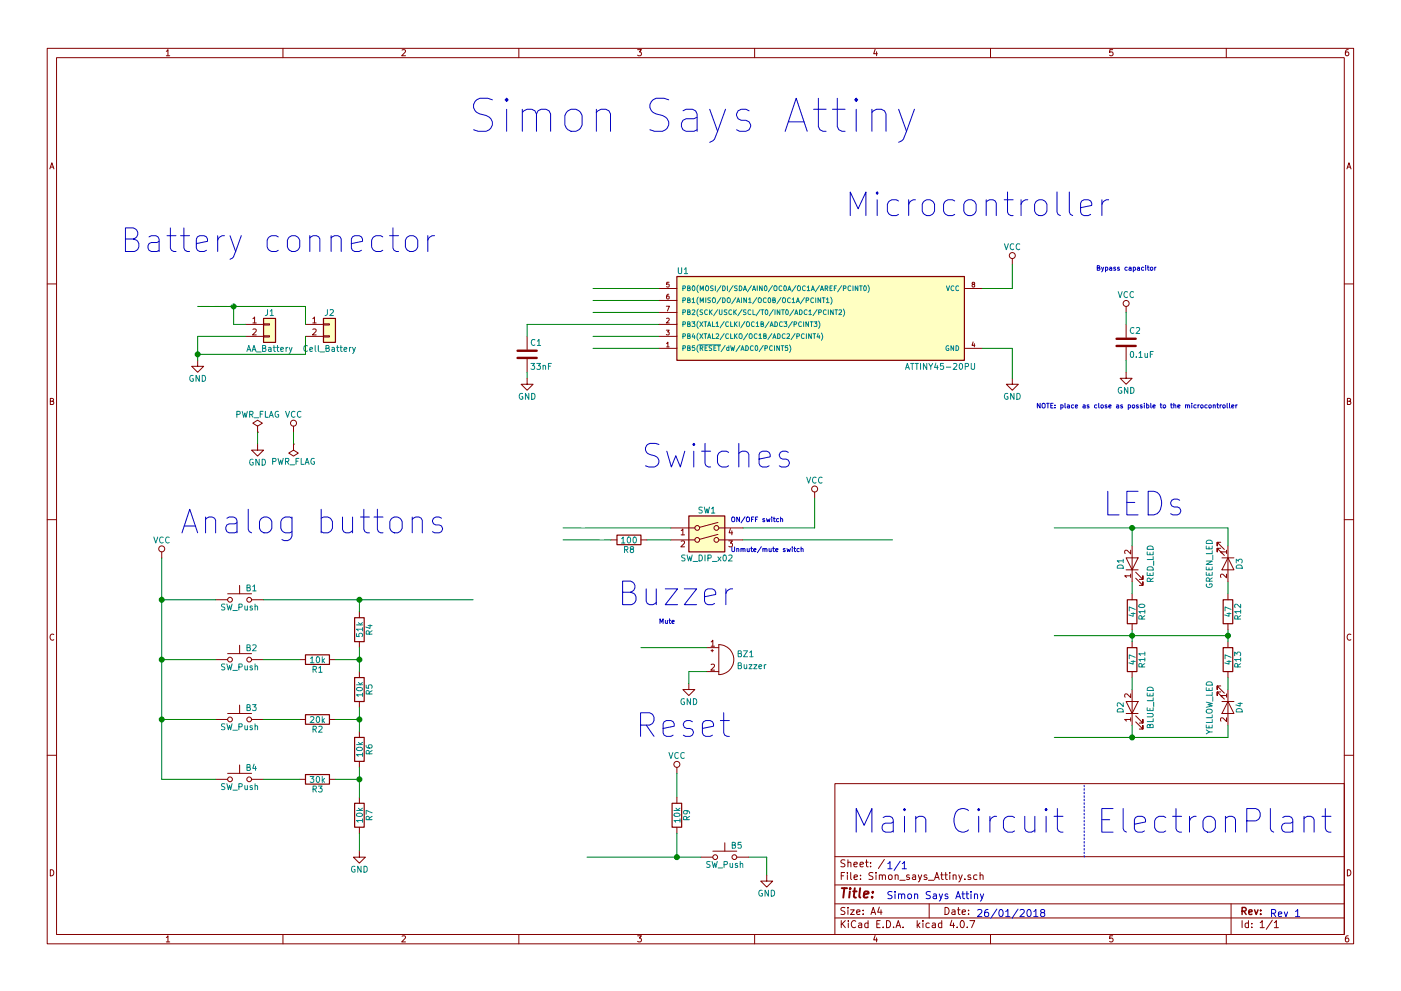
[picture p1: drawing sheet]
EESchema Schematic File Version 2
LIBS:power
LIBS:device
LIBS:switches
LIBS:relays
LIBS:motors
LIBS:transistors
LIBS:conn
LIBS:linear
LIBS:regul
LIBS:74xx
LIBS:cmos4000
LIBS:adc-dac
LIBS:memory
LIBS:xilinx
LIBS:microcontrollers
LIBS:dsp
LIBS:microchip
LIBS:analog_switches
LIBS:motorola
LIBS:texas
LIBS:intel
LIBS:audio
LIBS:interface
LIBS:digital-audio
LIBS:philips
LIBS:display
LIBS:cypress
LIBS:siliconi
LIBS:opto
LIBS:atmel
LIBS:contrib
LIBS:valves
LIBS:Simon_says_Attiny-cache
EELAYER 25 0
EELAYER END
$Descr A4 11693 8268
encoding utf-8
Sheet 1 1
Title ""
Date ""
Rev ""
Comp ""
Comment1 ""
Comment2 ""
Comment3 ""
Comment4 ""
$EndDescr
Text Notes 7400 7500 0    60   ~ 0
Simon Says Attiny\n
Text Notes 8150 7650 0    60   ~ 0
26/01/2018
Text Notes 10600 7650 0    60   ~ 0
Rev 1
Text Notes 7400 7250 0    60   ~ 0
1/1
Text Notes 9150 6950 0    197  ~ 0
ElectronPlant
Text Notes 7100 6950 0    197  ~ 0
Main Circuit
$Comp
L ATTINY45-20PU U1
U 1 1
P 6850 2650
F 0 "U1" H 5700 3050 50  0000 C CNN
F 1 "ATTINY45-20PU" H 7850 2250 50  0000 C CNN
F 2 "Housings_DIP:DIP-8_W7.62mm" H 7850 2650 50  0001 C CIN
F 3 "" H 6850 2650 50  0001 C CNN
	1    6850 2650
	1    0    0    -1  
$EndComp
Text Notes 7050 1800 0    197  ~ 0
Microcontroller
$Comp
L GND #PWR01
U 1 1
P 8450 3150
F 0 "#PWR01" H 8450 2900 50  0001 C CNN
F 1 "GND" H 8450 3000 50  0000 C CNN
F 2 "" H 8450 3150 50  0001 C CNN
F 3 "" H 8450 3150 50  0001 C CNN
	1    8450 3150
	1    0    0    -1  
$EndComp
$Comp
L VCC #PWR02
U 1 1
P 8450 2200
F 0 "#PWR02" H 8450 2050 50  0001 C CNN
F 1 "VCC" H 8450 2350 50  0000 C CNN
F 2 "" H 8450 2200 50  0001 C CNN
F 3 "" H 8450 2200 50  0001 C CNN
	1    8450 2200
	1    0    0    -1  
$EndComp
Text Label 5000 2800 0    39   ~ 0
SPEAKER_R
Text Label 5000 2700 0    39   ~ 0
BUTTONS
Text Label 5000 2900 0    39   ~ 0
N_RESET
Text Label 5000 2600 0    39   ~ 0
LED1
Text Label 5000 2500 0    39   ~ 0
LED2
Text Label 5000 2400 0    39   ~ 0
LED3
Text Notes 9150 2250 0    39   ~ 0
Bypass capacitor
$Comp
L C C2
U 1 1
P 9400 2850
F 0 "C2" H 9425 2950 50  0000 L CNN
F 1 "0.1uF" H 9425 2750 50  0000 L CNN
F 2 "Capacitors_SMD:C_0805_HandSoldering" H 9438 2700 50  0001 C CNN
F 3 "" H 9400 2850 50  0001 C CNN
	1    9400 2850
	1    0    0    -1  
$EndComp
$Comp
L VCC #PWR03
U 1 1
P 9400 2600
F 0 "#PWR03" H 9400 2450 50  0001 C CNN
F 1 "VCC" H 9400 2750 50  0000 C CNN
F 2 "" H 9400 2600 50  0001 C CNN
F 3 "" H 9400 2600 50  0001 C CNN
	1    9400 2600
	1    0    0    -1  
$EndComp
$Comp
L GND #PWR04
U 1 1
P 9400 3100
F 0 "#PWR04" H 9400 2850 50  0001 C CNN
F 1 "GND" H 9400 2950 50  0000 C CNN
F 2 "" H 9400 3100 50  0001 C CNN
F 3 "" H 9400 3100 50  0001 C CNN
	1    9400 3100
	1    0    0    -1  
$EndComp
Text Notes 8650 3400 0    39   ~ 0
NOTE: place as close as possible to the microcontroller
$Comp
L GND #PWR05
U 1 1
P 5750 5700
F 0 "#PWR05" H 5750 5450 50  0001 C CNN
F 1 "GND" H 5750 5550 50  0000 C CNN
F 2 "" H 5750 5700 50  0001 C CNN
F 3 "" H 5750 5700 50  0001 C CNN
	1    5750 5700
	1    0    0    -1  
$EndComp
$Comp
L Buzzer BZ1
U 1 1
P 6000 5500
F 0 "BZ1" H 6150 5550 50  0000 L CNN
F 1 "Buzzer" H 6150 5450 50  0000 L CNN
F 2 "Buzzers_Beepers:Buzzer_12x9.5RM7.6" V 5975 5600 50  0001 C CNN
F 3 "" V 5975 5600 50  0001 C CNN
	1    6000 5500
	1    0    0    -1  
$EndComp
Text Label 5400 5400 0    39   ~ 0
SPEAKER
Text Notes 5150 5050 0    197  ~ 0
Buzzer
$Comp
L SW_Push B1
U 1 1
P 2000 5000
F 0 "B1" H 2050 5100 50  0000 L CNN
F 1 "SW_Push" H 2000 4940 50  0000 C CNN
F 2 "Buttons_Switches_THT:SW_PUSH_6mm" H 2000 5200 50  0001 C CNN
F 3 "" H 2000 5200 50  0001 C CNN
	1    2000 5000
	1    0    0    -1  
$EndComp
$Comp
L SW_Push B2
U 1 1
P 2000 5500
F 0 "B2" H 2050 5600 50  0000 L CNN
F 1 "SW_Push" H 2000 5440 50  0000 C CNN
F 2 "Buttons_Switches_THT:SW_PUSH_6mm" H 2000 5700 50  0001 C CNN
F 3 "" H 2000 5700 50  0001 C CNN
	1    2000 5500
	1    0    0    -1  
$EndComp
$Comp
L SW_Push B3
U 1 1
P 2000 6000
F 0 "B3" H 2050 6100 50  0000 L CNN
F 1 "SW_Push" H 2000 5940 50  0000 C CNN
F 2 "Buttons_Switches_THT:SW_PUSH_6mm" H 2000 6200 50  0001 C CNN
F 3 "" H 2000 6200 50  0001 C CNN
	1    2000 6000
	1    0    0    -1  
$EndComp
$Comp
L SW_Push B4
U 1 1
P 2000 6500
F 0 "B4" H 2050 6600 50  0000 L CNN
F 1 "SW_Push" H 2000 6440 50  0000 C CNN
F 2 "Buttons_Switches_THT:SW_PUSH_6mm" H 2000 6700 50  0001 C CNN
F 3 "" H 2000 6700 50  0001 C CNN
	1    2000 6500
	1    0    0    -1  
$EndComp
$Comp
L R R1
U 1 1
P 2650 5500
F 0 "R1" V 2730 5500 50  0000 C CNN
F 1 "10k" V 2650 5500 50  0000 C CNN
F 2 "Resistors_SMD:R_0805_HandSoldering" V 2580 5500 50  0001 C CNN
F 3 "" H 2650 5500 50  0001 C CNN
	1    2650 5500
	0    1    1    0   
$EndComp
$Comp
L R R2
U 1 1
P 2650 6000
F 0 "R2" V 2730 6000 50  0000 C CNN
F 1 "20k" V 2650 6000 50  0000 C CNN
F 2 "Resistors_SMD:R_0805_HandSoldering" V 2580 6000 50  0001 C CNN
F 3 "" H 2650 6000 50  0001 C CNN
	1    2650 6000
	0    1    1    0   
$EndComp
$Comp
L R R3
U 1 1
P 2650 6500
F 0 "R3" V 2730 6500 50  0000 C CNN
F 1 "30k" V 2650 6500 50  0000 C CNN
F 2 "Resistors_SMD:R_0805_HandSoldering" V 2580 6500 50  0001 C CNN
F 3 "" H 2650 6500 50  0001 C CNN
	1    2650 6500
	0    1    1    0   
$EndComp
$Comp
L R R4
U 1 1
P 3000 5250
F 0 "R4" V 3080 5250 50  0000 C CNN
F 1 "51k" V 3000 5250 50  0000 C CNN
F 2 "Resistors_SMD:R_0805_HandSoldering" V 2930 5250 50  0001 C CNN
F 3 "" H 3000 5250 50  0001 C CNN
	1    3000 5250
	1    0    0    -1  
$EndComp
$Comp
L R R5
U 1 1
P 3000 5750
F 0 "R5" V 3080 5750 50  0000 C CNN
F 1 "10k" V 3000 5750 50  0000 C CNN
F 2 "Resistors_SMD:R_0805_HandSoldering" V 2930 5750 50  0001 C CNN
F 3 "" H 3000 5750 50  0001 C CNN
	1    3000 5750
	1    0    0    -1  
$EndComp
$Comp
L R R6
U 1 1
P 3000 6250
F 0 "R6" V 3080 6250 50  0000 C CNN
F 1 "10k" V 3000 6250 50  0000 C CNN
F 2 "Resistors_SMD:R_0805_HandSoldering" V 2930 6250 50  0001 C CNN
F 3 "" H 3000 6250 50  0001 C CNN
	1    3000 6250
	1    0    0    -1  
$EndComp
$Comp
L R R7
U 1 1
P 3000 6800
F 0 "R7" V 3080 6800 50  0000 C CNN
F 1 "10k" V 3000 6800 50  0000 C CNN
F 2 "Resistors_SMD:R_0805_HandSoldering" V 2930 6800 50  0001 C CNN
F 3 "" H 3000 6800 50  0001 C CNN
	1    3000 6800
	1    0    0    -1  
$EndComp
$Comp
L GND #PWR06
U 1 1
P 3000 7100
F 0 "#PWR06" H 3000 6850 50  0001 C CNN
F 1 "GND" H 3000 6950 50  0000 C CNN
F 2 "" H 3000 7100 50  0001 C CNN
F 3 "" H 3000 7100 50  0001 C CNN
	1    3000 7100
	1    0    0    -1  
$EndComp
$Comp
L VCC #PWR07
U 1 1
P 1350 4650
F 0 "#PWR07" H 1350 4500 50  0001 C CNN
F 1 "VCC" H 1350 4800 50  0000 C CNN
F 2 "" H 1350 4650 50  0001 C CNN
F 3 "" H 1350 4650 50  0001 C CNN
	1    1350 4650
	1    0    0    -1  
$EndComp
Text Label 3650 5000 0    39   ~ 0
BUTTONS
Text Notes 1500 4450 0    197  ~ 0
Analog buttons
$Comp
L C C1
U 1 1
P 4400 2950
F 0 "C1" H 4425 3050 50  0000 L CNN
F 1 "33nF" H 4425 2850 50  0000 L CNN
F 2 "Capacitors_SMD:C_0805_HandSoldering" H 4438 2800 50  0001 C CNN
F 3 "" H 4400 2950 50  0001 C CNN
	1    4400 2950
	1    0    0    -1  
$EndComp
$Comp
L GND #PWR08
U 1 1
P 4400 3150
F 0 "#PWR08" H 4400 2900 50  0001 C CNN
F 1 "GND" H 4400 3000 50  0000 C CNN
F 2 "" H 4400 3150 50  0001 C CNN
F 3 "" H 4400 3150 50  0001 C CNN
	1    4400 3150
	1    0    0    -1  
$EndComp
$Comp
L SW_Push B5
U 1 1
P 6050 7150
F 0 "B5" H 6100 7250 50  0000 L CNN
F 1 "SW_Push" H 6050 7090 50  0000 C CNN
F 2 "Buttons_Switches_THT:SW_PUSH_6mm" H 6050 7350 50  0001 C CNN
F 3 "" H 6050 7350 50  0001 C CNN
	1    6050 7150
	1    0    0    -1  
$EndComp
$Comp
L GND #PWR09
U 1 1
P 6400 7300
F 0 "#PWR09" H 6400 7050 50  0001 C CNN
F 1 "GND" H 6400 7150 50  0000 C CNN
F 2 "" H 6400 7300 50  0001 C CNN
F 3 "" H 6400 7300 50  0001 C CNN
	1    6400 7300
	1    0    0    -1  
$EndComp
$Comp
L VCC #PWR010
U 1 1
P 5650 6450
F 0 "#PWR010" H 5650 6300 50  0001 C CNN
F 1 "VCC" H 5650 6600 50  0000 C CNN
F 2 "" H 5650 6450 50  0001 C CNN
F 3 "" H 5650 6450 50  0001 C CNN
	1    5650 6450
	1    0    0    -1  
$EndComp
$Comp
L R R9
U 1 1
P 5650 6800
F 0 "R9" V 5730 6800 50  0000 C CNN
F 1 "10k" V 5650 6800 50  0000 C CNN
F 2 "Resistors_SMD:R_0805_HandSoldering" V 5580 6800 50  0001 C CNN
F 3 "" H 5650 6800 50  0001 C CNN
	1    5650 6800
	1    0    0    -1  
$EndComp
Text Label 5000 7150 0    39   ~ 0
N_RESET
Text Notes 5300 6150 0    197  ~ 0
Reset
$Comp
L LED D1
U 1 1
P 9450 4700
F 0 "D1" H 9450 4800 50  0000 C CNN
F 1 "RED_LED" H 9450 4550 50  0000 C CNN
F 2 "LEDs:LED_D5.0mm" H 9450 4700 50  0001 C CNN
F 3 "" H 9450 4700 50  0001 C CNN
	1    9450 4700
	0    -1   -1   0   
$EndComp
$Comp
L LED D3
U 1 1
P 10250 4700
F 0 "D3" H 10250 4800 50  0000 C CNN
F 1 "GREEN_LED" H 10250 4550 50  0000 C CNN
F 2 "LEDs:LED_D5.0mm" H 10250 4700 50  0001 C CNN
F 3 "" H 10250 4700 50  0001 C CNN
	1    10250 4700
	0    1    1    0   
$EndComp
$Comp
L LED D4
U 1 1
P 10250 5900
F 0 "D4" H 10250 6000 50  0000 C CNN
F 1 "YELLOW_LED" H 10250 5750 50  0000 C CNN
F 2 "LEDs:LED_D5.0mm" H 10250 5900 50  0001 C CNN
F 3 "" H 10250 5900 50  0001 C CNN
	1    10250 5900
	0    1    1    0   
$EndComp
$Comp
L LED D2
U 1 1
P 9450 5900
F 0 "D2" H 9450 6000 50  0000 C CNN
F 1 "BLUE_LED" H 9450 5750 50  0000 C CNN
F 2 "LEDs:LED_D5.0mm" H 9450 5900 50  0001 C CNN
F 3 "" H 9450 5900 50  0001 C CNN
	1    9450 5900
	0    -1   -1   0   
$EndComp
$Comp
L R R10
U 1 1
P 9450 5100
F 0 "R10" V 9530 5100 50  0000 C CNN
F 1 "47" V 9450 5100 50  0000 C CNN
F 2 "Resistors_SMD:R_0805_HandSoldering" V 9380 5100 50  0001 C CNN
F 3 "" H 9450 5100 50  0001 C CNN
	1    9450 5100
	1    0    0    -1  
$EndComp
$Comp
L R R12
U 1 1
P 10250 5100
F 0 "R12" V 10330 5100 50  0000 C CNN
F 1 "47" V 10250 5100 50  0000 C CNN
F 2 "Resistors_SMD:R_0805_HandSoldering" V 10180 5100 50  0001 C CNN
F 3 "" H 10250 5100 50  0001 C CNN
	1    10250 5100
	1    0    0    -1  
$EndComp
$Comp
L R R11
U 1 1
P 9450 5500
F 0 "R11" V 9530 5500 50  0000 C CNN
F 1 "47" V 9450 5500 50  0000 C CNN
F 2 "Resistors_SMD:R_0805_HandSoldering" V 9380 5500 50  0001 C CNN
F 3 "" H 9450 5500 50  0001 C CNN
	1    9450 5500
	1    0    0    -1  
$EndComp
$Comp
L R R13
U 1 1
P 10250 5500
F 0 "R13" V 10330 5500 50  0000 C CNN
F 1 "47" V 10250 5500 50  0000 C CNN
F 2 "Resistors_SMD:R_0805_HandSoldering" V 10180 5500 50  0001 C CNN
F 3 "" H 10250 5500 50  0001 C CNN
	1    10250 5500
	1    0    0    -1  
$EndComp
Text Label 8850 4400 0    39   ~ 0
LED1
Text Label 8850 5300 0    39   ~ 0
LED2
Text Label 8900 6150 0    39   ~ 0
LED3
Text Notes 9200 4300 0    197  ~ 0
LEDs
$Comp
L Conn_01x02 J1
U 1 1
P 2250 2700
F 0 "J1" H 2250 2800 50  0000 C CNN
F 1 "AA_Battery" H 2250 2500 50  0000 C CNN
F 2 "Pin_Headers:Pin_Header_Straight_1x02_Pitch1.27mm" H 2250 2700 50  0001 C CNN
F 3 "" H 2250 2700 50  0001 C CNN
	1    2250 2700
	1    0    0    -1  
$EndComp
$Comp
L VCC #PWR011
U 1 1
P 6800 4150
F 0 "#PWR011" H 6800 4000 50  0001 C CNN
F 1 "VCC" H 6800 4300 50  0000 C CNN
F 2 "" H 6800 4150 50  0001 C CNN
F 3 "" H 6800 4150 50  0001 C CNN
	1    6800 4150
	1    0    0    -1  
$EndComp
Text Notes 1000 2100 0    197  ~ 0
Battery connector
Text Notes 6100 4350 0    39   ~ 0
ON/OFF switch
Text Notes 5500 5200 0    39   ~ 0
Mute
Text Notes 3900 1100 0    276  ~ 0
Simon Says Attiny
$Comp
L PWR_FLAG #FLG012
U 1 1
P 2150 3600
F 0 "#FLG012" H 2150 3675 50  0001 C CNN
F 1 "PWR_FLAG" H 2150 3750 50  0000 C CNN
F 2 "" H 2150 3600 50  0001 C CNN
F 3 "" H 2150 3600 50  0001 C CNN
	1    2150 3600
	1    0    0    -1  
$EndComp
$Comp
L PWR_FLAG #FLG013
U 1 1
P 2450 3700
F 0 "#FLG013" H 2450 3775 50  0001 C CNN
F 1 "PWR_FLAG" H 2450 3850 50  0000 C CNN
F 2 "" H 2450 3700 50  0001 C CNN
F 3 "" H 2450 3700 50  0001 C CNN
	1    2450 3700
	-1   0    0    1   
$EndComp
$Comp
L VCC #PWR014
U 1 1
P 2450 3600
F 0 "#PWR014" H 2450 3450 50  0001 C CNN
F 1 "VCC" H 2450 3750 50  0000 C CNN
F 2 "" H 2450 3600 50  0001 C CNN
F 3 "" H 2450 3600 50  0001 C CNN
	1    2450 3600
	1    0    0    -1  
$EndComp
$Comp
L GND #PWR015
U 1 1
P 2150 3700
F 0 "#PWR015" H 2150 3450 50  0001 C CNN
F 1 "GND" H 2150 3550 50  0000 C CNN
F 2 "" H 2150 3700 50  0001 C CNN
F 3 "" H 2150 3700 50  0001 C CNN
	1    2150 3700
	1    0    0    -1  
$EndComp
$Comp
L Conn_01x02 J2
U 1 1
P 2750 2700
F 0 "J2" H 2750 2800 50  0000 C CNN
F 1 "Cell_Battery" H 2750 2500 50  0000 C CNN
F 2 "Battery_Holders:Keystone_103_1x20mm-CoinCell" H 2750 2700 50  0001 C CNN
F 3 "" H 2750 2700 50  0001 C CNN
	1    2750 2700
	1    0    0    -1  
$EndComp
$Comp
L SW_DIP_x02 SW1
U 1 1
P 5900 4500
F 0 "SW1" H 5900 4750 50  0000 C CNN
F 1 "SW_DIP_x02" H 5900 4350 50  0000 C CNN
F 2 "Buttons_Switches_THT:SW_DIP_x2_W7.62mm_Slide" H 5900 4500 50  0001 C CNN
F 3 "" H 5900 4500 50  0001 C CNN
	1    5900 4500
	1    0    0    -1  
$EndComp
Wire Notes Line
	9050 7150 9050 6550
Wire Wire Line
	8200 2400 8450 2400
Wire Wire Line
	8450 2400 8450 2200
Wire Wire Line
	8200 2900 8450 2900
Wire Wire Line
	8450 2900 8450 3150
Wire Wire Line
	5500 2900 4950 2900
Wire Wire Line
	5500 2800 4950 2800
Wire Wire Line
	4400 2700 5500 2700
Wire Wire Line
	5500 2600 4950 2600
Wire Wire Line
	5500 2500 4950 2500
Wire Wire Line
	5500 2400 4950 2400
Wire Wire Line
	9400 3100 9400 3000
Wire Wire Line
	9400 2600 9400 2700
Wire Wire Line
	5900 5600 5750 5600
Wire Wire Line
	5750 5600 5750 5700
Wire Wire Line
	5350 5400 5900 5400
Wire Wire Line
	1350 4650 1350 6500
Wire Wire Line
	1350 5000 1800 5000
Wire Wire Line
	1350 5500 1800 5500
Connection ~ 1350 5000
Wire Wire Line
	1350 6000 1800 6000
Connection ~ 1350 5500
Wire Wire Line
	1350 6500 1800 6500
Connection ~ 1350 6000
Wire Wire Line
	2200 5000 3950 5000
Wire Wire Line
	3000 5100 3000 5000
Connection ~ 3000 5000
Wire Wire Line
	3000 5400 3000 5600
Wire Wire Line
	3000 5900 3000 6100
Wire Wire Line
	3000 6400 3000 6650
Wire Wire Line
	3000 6950 3000 7100
Wire Wire Line
	2800 6500 3000 6500
Connection ~ 3000 6500
Wire Wire Line
	2500 6500 2200 6500
Wire Wire Line
	2200 6000 2500 6000
Wire Wire Line
	2800 6000 3000 6000
Connection ~ 3000 6000
Wire Wire Line
	2800 5500 3000 5500
Connection ~ 3000 5500
Wire Wire Line
	2500 5500 2200 5500
Wire Wire Line
	4400 2800 4400 2700
Wire Wire Line
	6250 7150 6400 7150
Wire Wire Line
	6400 7150 6400 7300
Wire Wire Line
	5650 6650 5650 6450
Wire Wire Line
	4900 7150 5850 7150
Wire Wire Line
	5650 7150 5650 6950
Connection ~ 5650 7150
Wire Wire Line
	10250 4400 10250 4550
Wire Wire Line
	8800 4400 10250 4400
Wire Wire Line
	9450 4550 9450 4400
Connection ~ 9450 4400
Wire Wire Line
	10250 4950 10250 4850
Wire Wire Line
	9450 4950 9450 4850
Wire Wire Line
	9450 5250 9450 5350
Wire Wire Line
	10250 5250 10250 5350
Wire Wire Line
	10250 5750 10250 5650
Wire Wire Line
	8800 5300 10250 5300
Connection ~ 9450 5300
Connection ~ 10250 5300
Wire Wire Line
	10250 6150 10250 6050
Wire Wire Line
	8800 6150 10250 6150
Connection ~ 9450 6150
Wire Wire Line
	6800 4400 6800 4150
Wire Wire Line
	2450 3700 2450 3600
Wire Wire Line
	2150 3700 2150 3600
Wire Wire Line
	4400 3150 4400 3100
$Comp
L R R8
U 1 1
P 5250 4500
F 0 "R8" V 5330 4500 50  0000 C CNN
F 1 "100" V 5250 4500 50  0000 C CNN
F 2 "Resistors_SMD:R_0805_HandSoldering" V 5180 4500 50  0001 C CNN
F 3 "" H 5250 4500 50  0001 C CNN
	1    5250 4500
	0    1    1    0   
$EndComp
Wire Wire Line
	5600 4500 5400 4500
Wire Wire Line
	5100 4500 4700 4500
Wire Wire Line
	6200 4500 7450 4500
Wire Wire Line
	6200 4400 6800 4400
Wire Wire Line
	4700 4400 5600 4400
Text Notes 6100 4600 0    39   ~ 0
Unmute/mute switch
Text Label 4750 4400 0    39   ~ 0
BAT_INPUT
Text Label 4750 4500 0    39   ~ 0
SPEAKER_R
Text Label 7150 4500 0    39   ~ 0
SPEAKER
Text Notes 5350 3900 0    197  ~ 0
Switches
Wire Wire Line
	9450 5750 9450 5650
Wire Wire Line
	9450 6150 9450 6050
$Comp
L GND #PWR016
U 1 1
P 1650 3000
F 0 "#PWR016" H 1650 2750 50  0001 C CNN
F 1 "GND" H 1650 2850 50  0000 C CNN
F 2 "" H 1650 3000 50  0001 C CNN
F 3 "" H 1650 3000 50  0001 C CNN
	1    1650 3000
	1    0    0    -1  
$EndComp
Wire Wire Line
	2550 2800 2550 2950
Wire Wire Line
	2550 2950 1650 2950
Wire Wire Line
	1650 2800 1650 3000
Wire Wire Line
	1650 2800 2050 2800
Connection ~ 1650 2950
Wire Wire Line
	2550 2550 2550 2700
Wire Wire Line
	1650 2550 2550 2550
Wire Wire Line
	2050 2700 1950 2700
Wire Wire Line
	1950 2700 1950 2550
Connection ~ 1950 2550
Text Label 1650 2550 0    39   ~ 0
BAT_INPUT
$EndSCHEMATC
